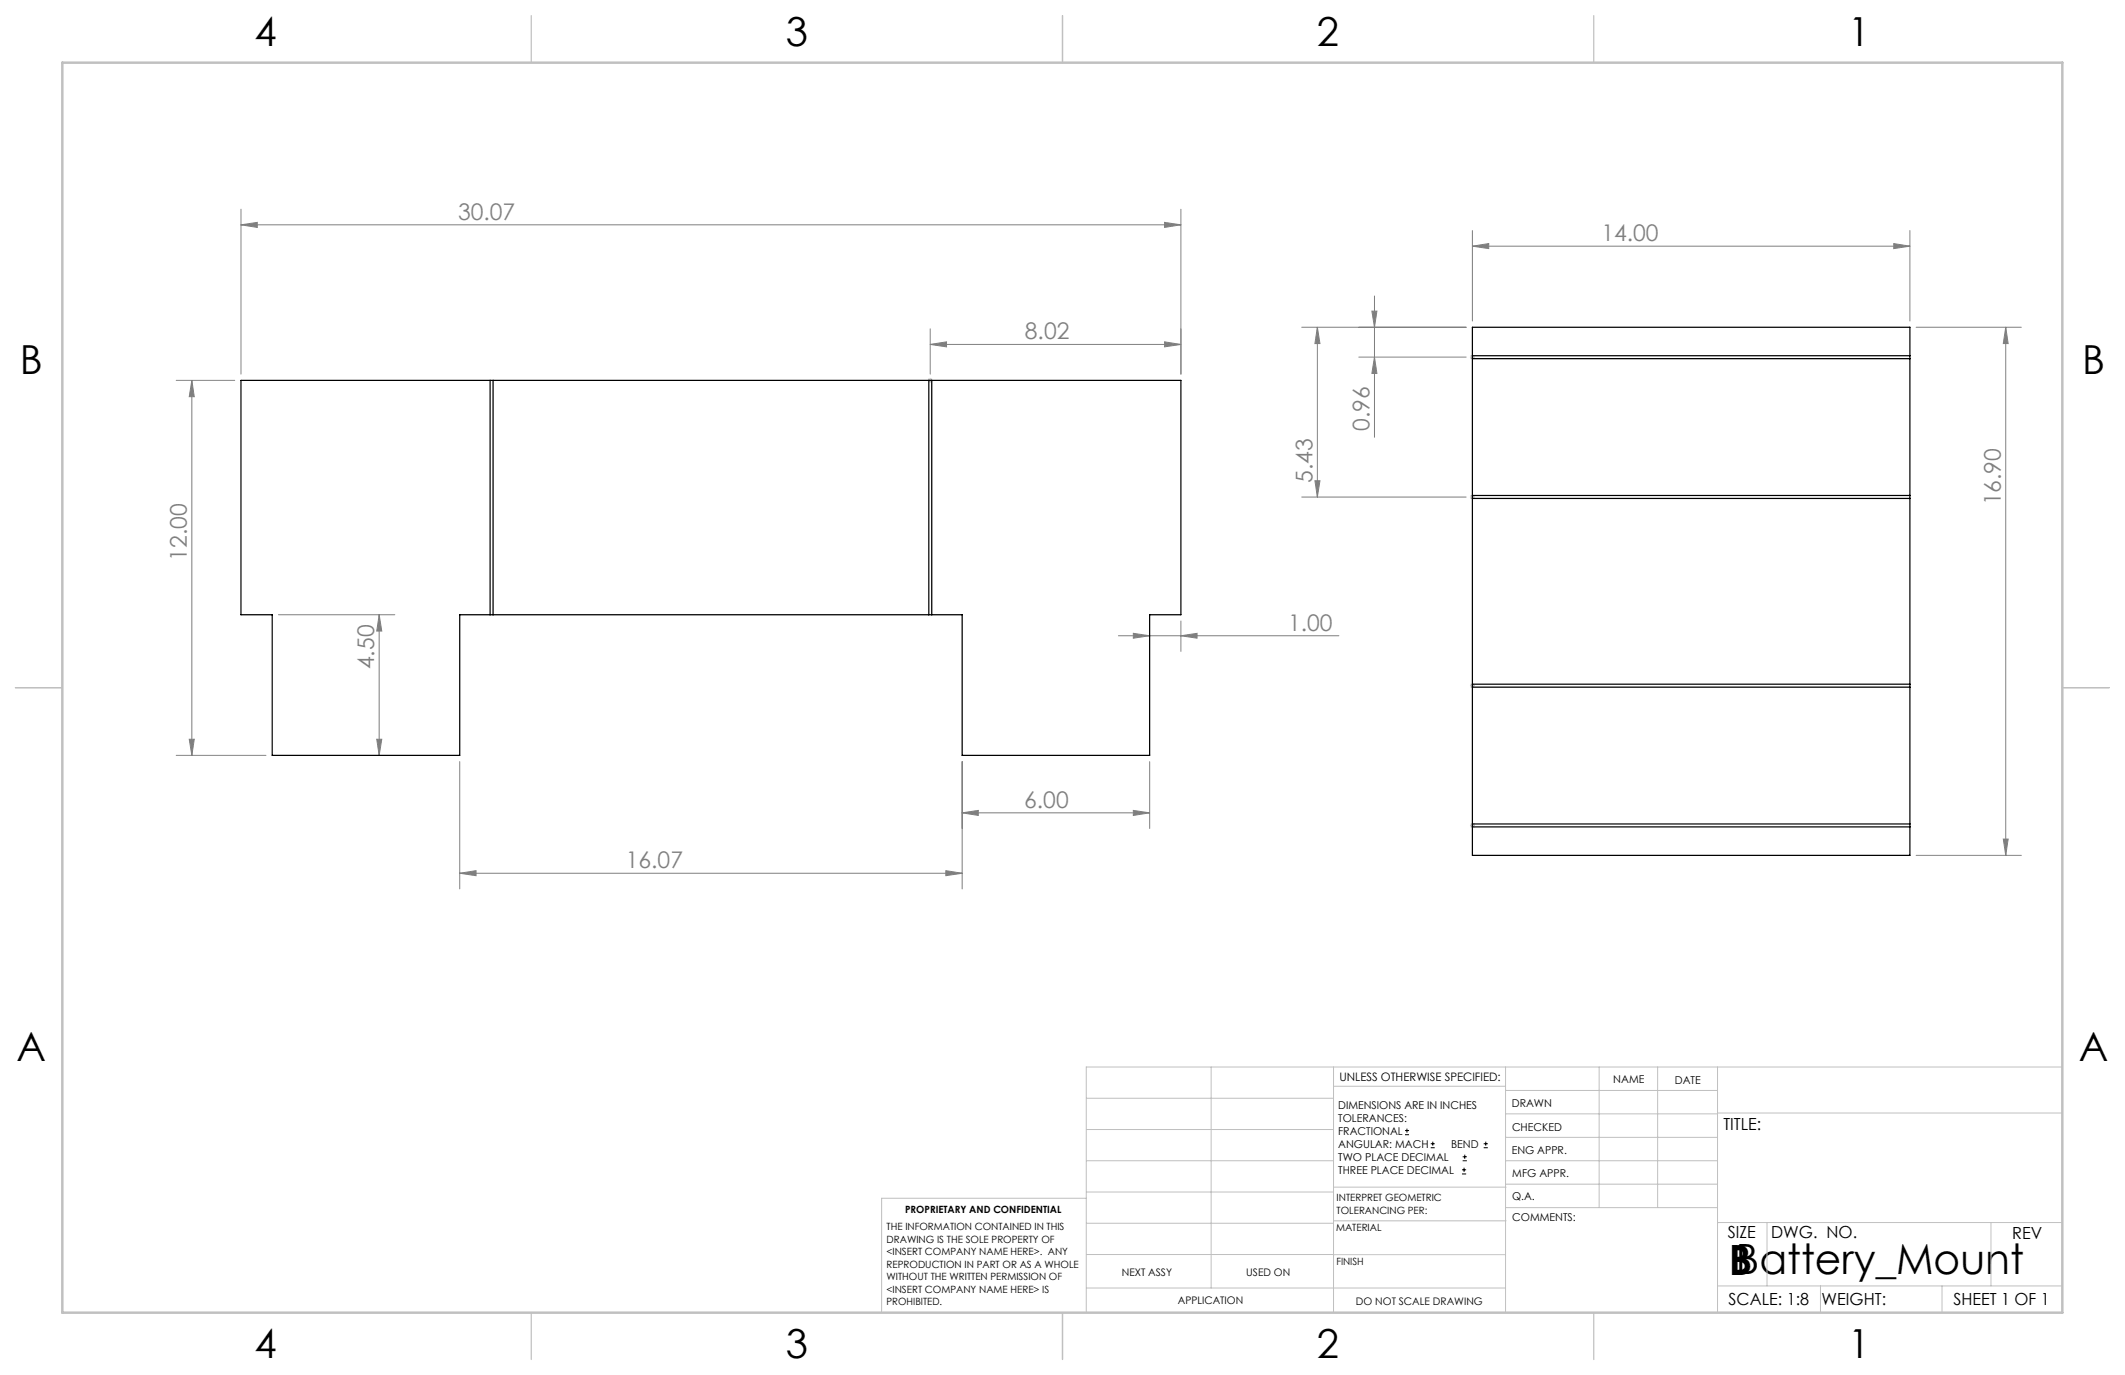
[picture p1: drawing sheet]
<svg xmlns="http://www.w3.org/2000/svg" width="432mm" height="279mm" viewBox="0 0 432 279" stroke-linecap="round" stroke-linejoin="round" font-family="sans-serif">
<g fill="none" stroke="#000" stroke-width=".2">
<path d="M285.5 230.6h.8M285.5 229.7h.8M285.9 229.3v.9M290.7 233.2h.8M290.7 232.4h.8M291.1 232v.8M297.1 238.5h.8M297.1 237.7h.8M297.2 235.9h.9M297.2 235.1h.9M297.5 237.3v.8M297.6 234.6v.9"/>
<path d="M301.5 233.2h.8M301.5 232.4h.8M301.9 232v.8"/>
</g>
<g fill="none" stroke="#808080" stroke-width=".2">
<path d="M49 45.7l3.3-.5v1zM49 42.5v33.5M49 45.7h191M236.6 45.2l3.4 .5-3.4 .5zM240 42.5v33.5M299.2 50l3.3-.5v1zM299.2 46.8v18.4M299.2 50h88.9M384.8 49.5l3.3 .5-3.3 .5zM388.1 46.8v18.4M35.8 77.3h11.9M39 77.3v76.2"/>
<path d="M39 77.3l.5 3.3h-1zM189 70l3.3-.5v1zM189 66.8v9.2M189 70h51M236.6 69.5l3.4 .5-3.4 .5zM264.5 66.5h33.4M267.7 66.5v34.5M267.7 66.5l.5 3.3h-1zM276.1 72.6h21.8M278.8 63.2h1l-.5 3.3zM279.3 60.1v28.8M279.3 72.6l.5 3.3h-1z"/>
<path d="M389.4 66.5h21.3M407.6 66.5v107.3M407.6 66.5l.5 3.3h-1zM267.2 97.7h1l-.5 3.3zM264.5 101h33.4M56.6 124.9h23.6M77 124.9v28.6M77 124.9l.6 3.3h-1zM227.3 129.2h44.8M230.3 128.7l3.3 .5-3.3 .5zM240 129.2l3.2-.5v1zM240 126.2v6.2"/>
<path d="M35.8 153.5h18.2M38.5 150.2h1l-.5 3.3zM76.6 150.2h1l-.6 3.3zM93.4 154.8v25.8M195.5 154.8v25.8M233.6 154.8v13.5M93.4 177.4l3.3-.5v1zM93.4 177.4h102.1M192.2 176.9l3.3 .5-3.3 .5zM195.5 165.2l3.3-.5v1zM195.5 165.2h38.1M230.3 164.7l3.3 .5-3.3 .5z"/>
<path d="M389.4 173.8h21.3M407.1 170.5h1l-.5 3.3z"/>
</g>
<g fill="none" stroke="#c0c0c0" stroke-width=".2">
<path d="M188.5 77.3h1M188.7 76.9l.7 .7M189 76.8v1M189.4 76.9l-.7 .7M298.7 72.6h1M298.8 72.2l.7 .7M299.2 72.1v1M299.5 72.2l-.7 .7M298.7 101h1M298.8 100.6l.7 .8M299.2 100.5v1M299.5 100.6l-.7 .8"/>
<path d="M298.7 139.3h1M298.8 139l.7 .7M299.2 138.8v1M299.5 139l-.7 .7M298.7 167.7h1M298.8 167.4l.7 .7M299.2 167.2v1M299.5 167.4l-.7 .7M246.1 216.8v44.9M271 216.8v49.9M305.9 216.8v49.9M324.9 216.8v28.6"/>
<path d="M336.8 216.8v28.6M349 216.8v49.9M419.1 216.8h-198.4v49.9M220.7 235.9h50.3M220.7 229.5h50.3M220.7 223.2h50.3M271 220.7h34.9M305.9 231.1h43.1M305.9 226.3h43.1M305.9 221.6h43.1M305.9 235.9h43.1M349 226.2h70.1"/>
<path d="M220.7 248.6h50.3M220.7 242.2h50.3M220.7 254.9h50.3M220.7 243.5h-41.6v23.2M271 255h34.9M271 248.1h35M271 241.2h35M305.9 240.6h43.1M306 245.4h43M349 248.4h70.1M359.1 248.4v12.9M404.6 248.4v12.9"/>
<path d="M220.7 261.7h85.2M349 261.3h70.1M369.9 261.3v5.4M394.6 261.3v5.4"/>
</g>
<path d="M108 3.2v9.5M215.9 3.2v9.5M323.8 3.2v9.5M3.1 139.7h9.6M419.1 139.7h9.5M108 266.7v9.6M215.9 266.7v9.6M323.8 266.7v9.6" fill="none" stroke="#c0c0c0" stroke-width=".25"/>
<path d="M12.7 12.7h406.4v254h-406.4z" fill="none" stroke="#c0c0c0" stroke-width=".5"/>
<g fill="#808080">
<path d="M189 70l3.3-.5v1zM236.6 69.5l3.4 .5-3.4 .5z"/>
<path d="M279.3 72.6l.5 3.3h-1zM278.8 63.2h1l-.5 3.3zM267.2 97.7h1l-.5 3.3zM267.7 66.5l.5 3.3h-1z"/>
<path d="M192.2 176.9l3.3 .5-3.3 .5zM93.4 177.4l3.3-.5v1zM240 129.2l3.2-.5v1zM230.3 128.7l3.3 .5-3.3 .5zM230.3 164.7l3.3 .5-3.3 .5zM195.5 165.2l3.3-.5v1zM384.8 49.5l3.3 .5-3.3 .5zM299.2 50l3.3-.5v1z"/>
<path d="M49 45.7l3.3-.5v1zM236.6 45.2l3.4 .5-3.4 .5z"/>
<path d="M39 77.3l.5 3.3h-1zM38.5 150.2h1l-.5 3.3zM77 124.9l.6 3.3h-1zM76.6 150.2h1l-.6 3.3zM407.6 66.5l.5 3.3h-1zM407.1 170.5h1l-.5 3.3z"/>
</g>
<g fill="none" stroke="#000" stroke-width=".25">
<path d="M49 77.3h191v47.6h-6.4v28.6h-38.1v-28.6h-102.1v28.6h-38.1v-28.6h-6.3zM99.6 77.3v47.6M100.2 77.3v47.6M188.7 77.3v47.6M189.3 77.3v47.6M299.2 66.5h88.9v107.3h-88.9zM299.2 72.9h88.9M299.2 72.3h88.9M299.2 101.3h88.9M299.2 100.7h88.9M299.2 139h88.9M299.2 139.6h88.9"/>
<path d="M299.2 167.4h88.9M299.2 168h88.9"/>
</g>
<text font-size="8.5" x="351.3" y="259">BBattery_Mount</text>
<g font-size="8.1">
<text x="51.7" y="9.3">4</text>
<text x="159.7" y="9.3">3</text>
<text x="267.6" y="9.3">2</text>
<text x="375.6" y="9.3">1</text>
<text x="4" y="76">B</text>
<text x="423.1" y="76">B</text>
<text x="3.3" y="215.7">A</text>
<text x="422.4" y="215.7">A</text>
<text x="51.7" y="276">4</text>
<text x="159.7" y="276">3</text>
<text x="267.6" y="276">2</text>
<text x="375.6" y="276">1</text>
</g>
<g font-size="4.7" fill="#808080">
<text x="93.1" y="44.7">30.07</text>
<text x="325.4" y="49">14.00</text>
<text x="208.3" y="69">8.02</text>
<text x="278.3" y="87.5" transform="rotate(-90 278.3 87.5)">0.96</text>
<text x="266.7" y="98.1" transform="rotate(-90 266.7 98.1)">5.43</text>
<text x="406.6" y="102.7" transform="rotate(-90 406.6 102.7)">16.90</text>
<text x="38" y="113.9" transform="rotate(-90 38 113.9)">12.00</text>
<text x="261.7" y="128.2">1.00</text>
<text x="76.1" y="136" transform="rotate(-90 76.1 136)">4.50</text>
<text x="208.1" y="164.2">6.00</text>
<text x="127.2" y="176.4">16.07</text>
</g>
<g font-size="3.4">
<text x="350.2" y="229.5">TITLE:</text>
<text x="351.1" y="251.6">SIZE</text>
<text x="359.9" y="251.6">DWG. NO.</text>
<text x="408.9" y="251.7">REV</text>
<text x="351.2" y="265.2">SCALE: 1:8</text>
<text x="370.1" y="265.3">WEIGHT:</text>
<text x="396.9" y="265.2">SHEET 1 OF 1</text>
</g>
<text font-size="2.4" x="272.2" y="219.7">UNLESS OTHERWISE SPECIFIED:</text>
<g font-size="2.2">
<text x="327.8" y="220.1">NAME</text>
<text x="340.3" y="220.2">DATE</text>
<text x="271.9" y="225.3">DIMENSIONS ARE IN INCHES</text>
<text x="271.9" y="227.9">TOLERANCES:</text>
<text x="307.2" y="224.9">DRAWN</text>
<text x="271.9" y="230.6">FRACTIONAL</text>
<text x="271.9" y="233.2">ANGULAR: MACH</text>
<text x="294.9" y="233.2">BEND</text>
<text x="307.3" y="229.8">CHECKED</text>
<text x="271.9" y="235.9">TWO PLACE DECIMAL</text>
<text x="271.9" y="238.5">THREE PLACE DECIMAL</text>
<text x="307.2" y="234.5">ENG APPR.</text>
<text x="307.3" y="239.2">MFG APPR.</text>
<text x="307.3" y="243.9">Q.A.</text>
<text x="307.3" y="248.1">COMMENTS:</text>
</g>
<g font-size="2.1">
<text x="227.9" y="259.2">NEXT ASSY</text>
<text x="253.3" y="259.2">USED ON</text>
<text x="239.3" y="265">APPLICATION</text>
<text x="275.5" y="265.1">DO NOT SCALE DRAWING</text>
</g>
<g font-size="2">
<text x="271.6" y="244.1">INTERPRET GEOMETRIC</text>
<text x="180.2" y="250">THE INFORMATION CONTAINED IN THIS</text>
<text x="183.9" y="246.4">PROPRIETARY AND CONFIDENTIAL</text>
<text x="271.5" y="250.2">MATERIAL</text>
<text x="271.6" y="246.6">TOLERANCING PER:</text>
<text x="180.2" y="252.5">DRAWING IS THE SOLE PROPERTY OF</text>
<text x="180.2" y="255.1">&lt;INSERT COMPANY NAME HERE&gt;. ANY</text>
<text x="180.2" y="257.6">REPRODUCTION IN PART OR AS A WHOLE</text>
<text x="271.5" y="257">FINISH</text>
<text x="180.2" y="260.1">WITHOUT THE WRITTEN PERMISSION OF</text>
<text x="180.2" y="262.6">&lt;INSERT COMPANY NAME HERE&gt; IS</text>
<text x="180.2" y="265.2">PROHIBITED.</text>
</g>
</svg>
